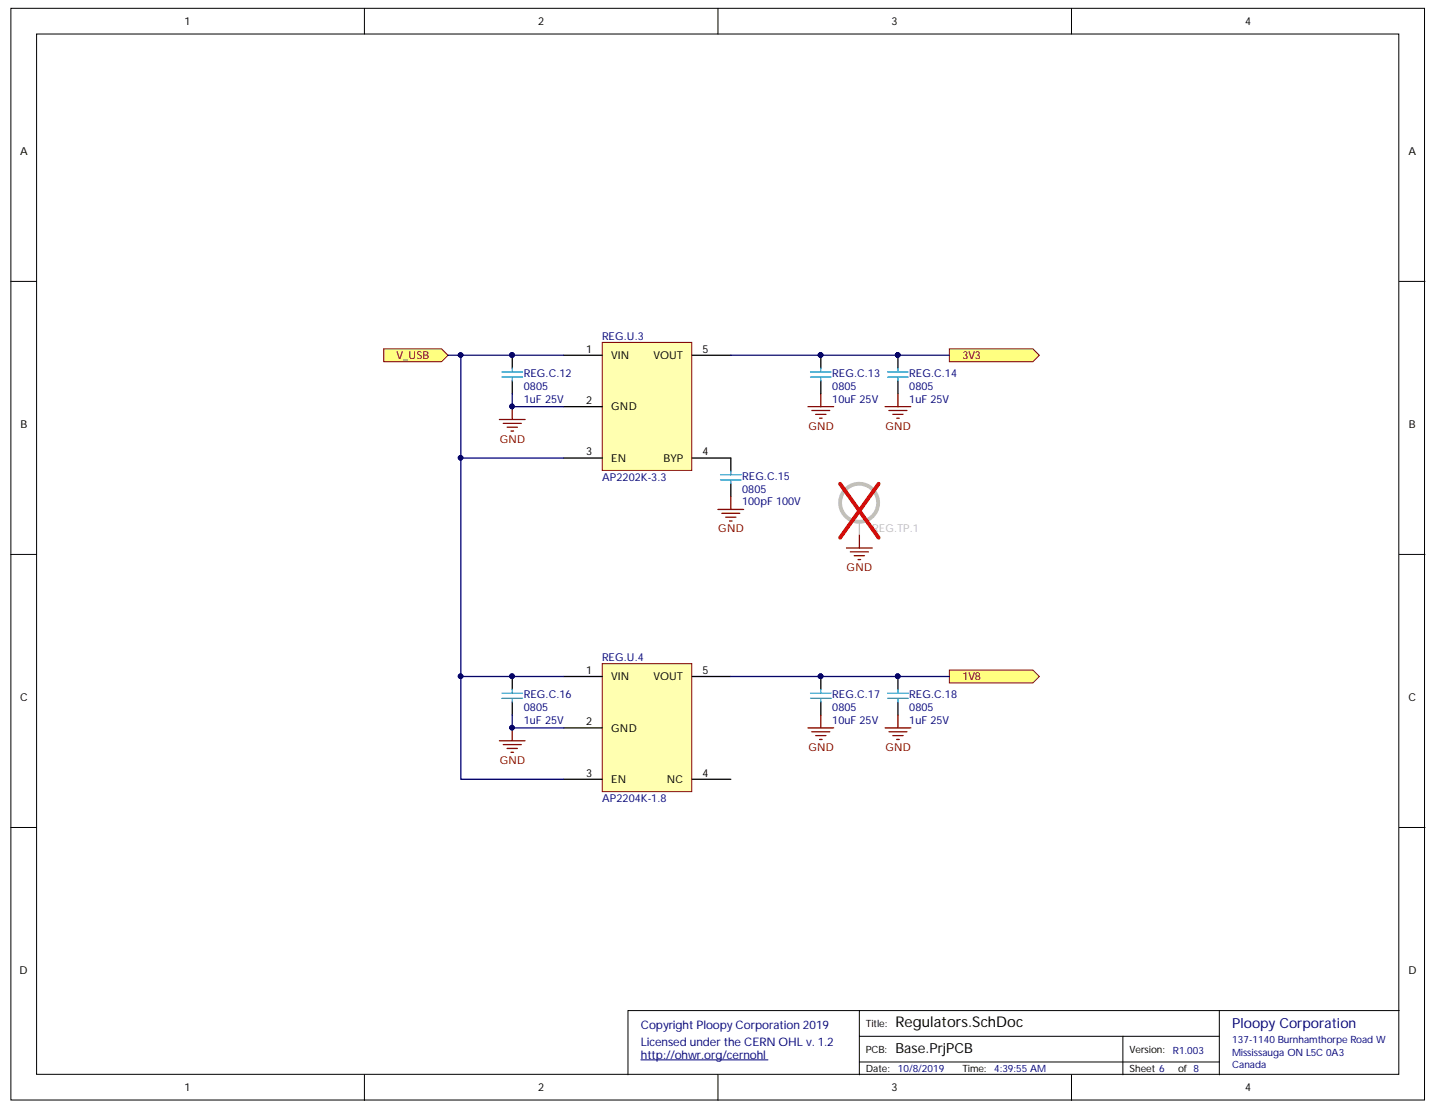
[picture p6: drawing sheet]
<svg xmlns="http://www.w3.org/2000/svg" width="279mm" height="216mm" viewBox="0 0 279 216" stroke-linecap="round" stroke-linejoin="round" font-family="sans-serif">
<g fill="#fff" stroke="#000" stroke-width=".19">
<path d="M2.1 1.6h274.9v212.4h-274.9z"/>
<path d="M7.1 6.6h264.9v202.4h-264.9z"/>
</g>
<g fill="none" stroke="#000" stroke-width=".19">
<path d="M70.9 1.6v5M139.6 1.6v5M208.3 1.6v5M2.1 54.7h5M272.1 54.7h5M2.1 107.8h5M272.1 107.8h5M2.1 160.9h5M272.1 160.9h5M167.1 196.6h-45v12.5M237.1 196.6v12.5M272.1 196.6h-105v12.5"/>
<path d="M70.9 209.1v5M139.6 209.1v5M167.1 201.6h70M167.1 206.6h70M208.3 209.1v5M218.3 201.6v7.5"/>
</g>
<path d="M124.6 206.2h24.7" fill="none" stroke="#000080" stroke-width=".19"/>
<path d="M99.6 79.1v2.5M157.1 79.1h5M157.8 79.8h3.5M159.6 76.6v2.5M97.1 81.6h5M97.9 82.3h3.4M98.6 83.1h2M99.4 83.8h.5M158.6 80.6h2M159.3 81.3h.5" fill="none" stroke="#800000" stroke-width=".25"/>
<g fill="#000080" stroke="#000080" stroke-width=".19">
<circle cx="99.6" cy="79" r=".45"/>
<circle cx="99.6" cy="69" r=".45"/>
</g>
<path d="M99.6 69.1v2.5M99.6 74.1v2.5" fill="none" stroke="#000" stroke-width=".25"/>
<path d="M97.6 73.3h4M97.6 72.3h4M99.6 71.6v.7M99.6 73.3v.8" fill="none" stroke="#009cca" stroke-width=".25"/>
<g fill="#ffff80" stroke="#800000" stroke-width=".19">
<path d="M74.6 67.8h11.3l1.2 1.3-1.2 1.2h-11.3z" fill-rule="evenodd"/>
<path d="M184.6 67.8h16.2l1.3 1.3-1.3 1.2h-16.2z" fill-rule="evenodd"/>
</g>
<path d="M159.6 69.1v2.5M159.6 74.1v2.5M174.6 69.1v2.5M174.6 74.1v2.5" fill="none" stroke="#000" stroke-width=".25"/>
<g fill="#000080" stroke="#000080" stroke-width=".19">
<circle cx="159.5" cy="69" r=".45"/>
<circle cx="174.5" cy="69" r=".45"/>
</g>
<path d="M157.6 73.3h4M157.6 72.3h4M159.6 71.6v.7M159.6 73.3v.8M172.6 73.3h4M172.6 72.3h4M174.6 71.6v.7M174.6 73.3v.8" fill="none" stroke="#009cca" stroke-width=".25"/>
<path d="M167.1 101.6v2.5" fill="none" stroke="#c0bebc" stroke-width=".25"/>
<path d="M165.2 101a3.7 3.7 0 0 1-.3-6.2 3.7 3.7 0 0 1 5.8 2.3 3.7 3.7 0 0 1-4.6 4.3l-.7-.3" fill="none" stroke="#c0bebc" stroke-width=".75"/>
<path d="M163.3 94.1l7.5 10.5M170.8 94.1l-7.5 10.5" fill="none" stroke="#f00" stroke-width=".75"/>
<path d="M172.1 79.1h5M172.8 79.8h3.5M174.6 76.6v2.5M173.6 80.6h2M174.3 81.3h.5M164.6 106.6h5M165.3 107.3h3.5M166.1 108.1h2M166.8 108.8h.5M167.1 104.1v2.5" fill="none" stroke="#800000" stroke-width=".25"/>
<path d="M117.1 66.6h17.4v24.9h-17.4z" fill="#ffffb0" stroke="#800000" stroke-width=".19"/>
<path d="M109.6 69.1h7.5M109.6 79.1h7.5M134.6 69.1h7.5M109.6 89.1h7.5M134.6 89.1h7.5v2.5M142.1 94.1v2.5" fill="none" stroke="#000" stroke-width=".25"/>
<path d="M140.1 93.3h4M140.1 92.3h4M142.1 91.6v.7M142.1 93.3v.8" fill="none" stroke="#009cca" stroke-width=".25"/>
<path d="M139.6 99.1h5M140.3 99.8h3.5M142.1 96.6v2.5M141.1 100.6h2M141.8 101.3h.5" fill="none" stroke="#800000" stroke-width=".25"/>
<path d="M117.1 129.1h17.4v24.9h-17.4z" fill="#ffffb0" stroke="#800000" stroke-width=".19"/>
<path d="M99.6 131.6v2.5M99.6 136.6v2.5M109.6 131.6h7.5M134.6 131.6h7.5M159.6 131.6v2.5M159.6 136.6v2.5M109.6 141.6h7.5M109.6 151.6h7.5M134.6 151.6h7.5" fill="none" stroke="#000" stroke-width=".25"/>
<g fill="#000080" stroke="#000080" stroke-width=".19">
<circle cx="159.5" cy="131.5" r=".45"/>
<circle cx="99.6" cy="141.5" r=".45"/>
<circle cx="99.6" cy="131.5" r=".45"/>
</g>
<path d="M97.6 135.8h4M97.6 134.8h4M99.6 134.1v.7M99.6 135.8v.8M157.6 135.8h4M157.6 134.8h4M159.6 134.1v.7M159.6 135.8v.8" fill="none" stroke="#009cca" stroke-width=".25"/>
<path d="M159.6 139.1v2.5M97.1 144.1h5M97.9 144.8h3.4M98.6 145.6h2M99.4 146.3h.5M99.6 141.6v2.5M157.1 141.6h5M157.8 142.3h3.5M158.6 143.1h2M159.3 143.8h.5" fill="none" stroke="#800000" stroke-width=".25"/>
<path d="M184.6 130.3h16.2l1.3 1.3-1.3 1.2h-16.2z" fill-rule="evenodd" fill="#ffff80" stroke="#800000" stroke-width=".19"/>
<path d="M87.1 69.1h2.5M99.6 76.6v2.5h10M109.6 69.1h-20v20h20M142.1 69.1h42.5M89.6 89.1v42.5h20M89.6 131.6v20h20M99.6 139.1v2.5h10M142.1 131.6h42.5" fill="none" stroke="#000080" stroke-width=".25"/>
<g fill="#000080" stroke="#000080" stroke-width=".19">
<circle cx="99.6" cy="79" r=".45"/>
<circle cx="89.6" cy="89" r=".45"/>
<circle cx="89.6" cy="69" r=".45"/>
<circle cx="99.6" cy="69" r=".45"/>
<circle cx="174.5" cy="69" r=".45"/>
<circle cx="159.5" cy="69" r=".45"/>
<circle cx="99.6" cy="141.5" r=".45"/>
<circle cx="99.6" cy="131.5" r=".45"/>
<circle cx="89.6" cy="131.5" r=".45"/>
<circle cx="159.5" cy="131.5" r=".45"/>
<circle cx="174.5" cy="131.5" r=".45"/>
</g>
<path d="M174.6 131.6v2.5M174.6 136.6v2.5" fill="none" stroke="#000" stroke-width=".25"/>
<path d="M172.6 135.8h4M172.6 134.8h4M174.6 134.1v.7M174.6 135.8v.8" fill="none" stroke="#009cca" stroke-width=".25"/>
<path d="M174.6 139.1v2.5M172.1 141.6h5M172.8 142.3h3.5M173.6 143.1h2M174.3 143.8h.5" fill="none" stroke="#800000" stroke-width=".25"/>
<text font-size="2.9" x="174.1" y="199.8">Regulators.SchDoc</text>
<text font-size="2.7" fill="#000080" x="239.6" y="200">Ploopy Corporation</text>
<text font-size="2.7" x="174.1" y="204.8">Base.PrjPCB</text>
<g font-size="2.3" fill="#000080">
<text x="124.6" y="200.2">Copyright Ploopy Corporation 2019</text>
<text x="124.6" y="203.4">Licensed under the CERN OHL v. 1.2</text>
<text x="124.6" y="205.9">http://ohwr.org/cernohl</text>
</g>
<g font-size="2.1">
<text x="35.9" y="4.8">1</text>
<text x="104.6" y="4.8">2</text>
<text x="173.3" y="4.8">3</text>
<text x="242.1" y="4.8">4</text>
<text x="3.9" y="30.1">A</text>
<text x="273.8" y="30.1">A</text>
<text x="113.9" y="68.6">1</text>
<text x="118.9" y="69.9">VIN</text>
<text x="127.1" y="69.9">VOUT</text>
<text x="136.6" y="68.6">5</text>
<text x="4" y="83.2">B</text>
<text x="113.9" y="78.6">2</text>
<text x="118.9" y="79.8">GND</text>
<text x="273.9" y="83.2">B</text>
<text x="113.9" y="88.6">3</text>
<text x="118.9" y="89.8">EN</text>
<text x="129" y="89.8">BYP</text>
<text x="136.6" y="88.6">4</text>
<text x="113.9" y="131.1">1</text>
<text x="136.6" y="131.1">5</text>
<text x="3.9" y="136.3">C</text>
<text x="118.9" y="132.3">VIN</text>
<text x="127.1" y="132.3">VOUT</text>
<text x="273.8" y="136.3">C</text>
<text x="113.9" y="141.1">2</text>
<text x="118.9" y="142.3">GND</text>
<text x="113.9" y="151.1">3</text>
<text x="118.9" y="152.3">EN</text>
<text x="129.7" y="152.3">NC</text>
<text x="136.6" y="151.1">4</text>
<text x="3.8" y="189.4">D</text>
<text x="273.8" y="189.4">D</text>
<text x="35.9" y="212.3">1</text>
<text x="104.6" y="212.3">2</text>
<text x="173.3" y="212.3">3</text>
<text x="242.1" y="212.3">4</text>
</g>
<g font-size="2.1" fill="#800000">
<text x="77.1" y="69.9">V_USB</text>
<text x="187.1" y="69.9">3V3</text>
<text x="157.2" y="83.6">GND</text>
<text x="172.1" y="83.6">GND</text>
<text x="97.2" y="86.1">GND</text>
<text x="139.7" y="103.5">GND</text>
<text x="164.6" y="111">GND</text>
<text x="187.1" y="132.3">1V8</text>
<text x="97.2" y="148.5">GND</text>
<text x="157.2" y="146.1">GND</text>
<text x="172.1" y="146.1">GND</text>
</g>
<g font-size="2.1" fill="#000080">
<text x="117.1" y="66.1">REG.U.3</text>
<text x="101.9" y="73.3">REG.C.12</text>
<text x="101.9" y="75.8">0805</text>
<text x="161.8" y="73.3">REG.C.13</text>
<text x="161.8" y="75.8">0805</text>
<text x="176.8" y="73.3">REG.C.14</text>
<text x="176.8" y="75.8">0805</text>
<text x="101.9" y="78.3">1uF 25V</text>
<text x="161.8" y="78.3">10uF 25V</text>
<text x="176.8" y="78.3">1uF 25V</text>
<text x="117.1" y="93.5">AP2202K-3.3</text>
<text x="144.3" y="93.3">REG.C.15</text>
<text x="144.3" y="95.8">0805</text>
<text x="144.3" y="98.3">100pF 100V</text>
<text x="117.1" y="128.6">REG.U.4</text>
<text x="101.9" y="135.8">REG.C.16</text>
<text x="161.8" y="135.8">REG.C.17</text>
<text x="176.8" y="135.8">REG.C.18</text>
<text x="101.9" y="140.8">1uF 25V</text>
<text x="101.9" y="138.3">0805</text>
<text x="161.8" y="140.8">10uF 25V</text>
<text x="161.8" y="138.3">0805</text>
<text x="176.8" y="140.8">1uF 25V</text>
<text x="176.8" y="138.3">0805</text>
<text x="117.1" y="156">AP2204K-1.8</text>
</g>
<text font-size="2.1" fill="#c0bebc" x="169.6" y="103.5">REG.TP.1</text>
<g font-size="1.9">
<text x="168.3" y="199.9">Title:</text>
<text x="168.3" y="208.6">Date:</text>
<text x="168.3" y="204.8">PCB:</text>
<text x="187.1" y="208.6">Time:</text>
<text x="219.6" y="204.8">Version:</text>
<text x="219.6" y="208.6">Sheet 6</text>
<text x="229.1" y="208.6">of 8</text>
</g>
<g font-size="1.9" fill="#000080">
<text x="239.6" y="202.8">137-1140Burnhamthorpe Road W</text>
<text x="174.6" y="208.6">10/8/2019</text>
<text x="193.3" y="208.6">4:39:55 AM</text>
<text x="228.1" y="205.1">R1.003</text>
<text x="239.6" y="205.3">Mississauga ON L5C 0A3</text>
<text x="239.6" y="207.8">Canada</text>
</g>
</svg>
